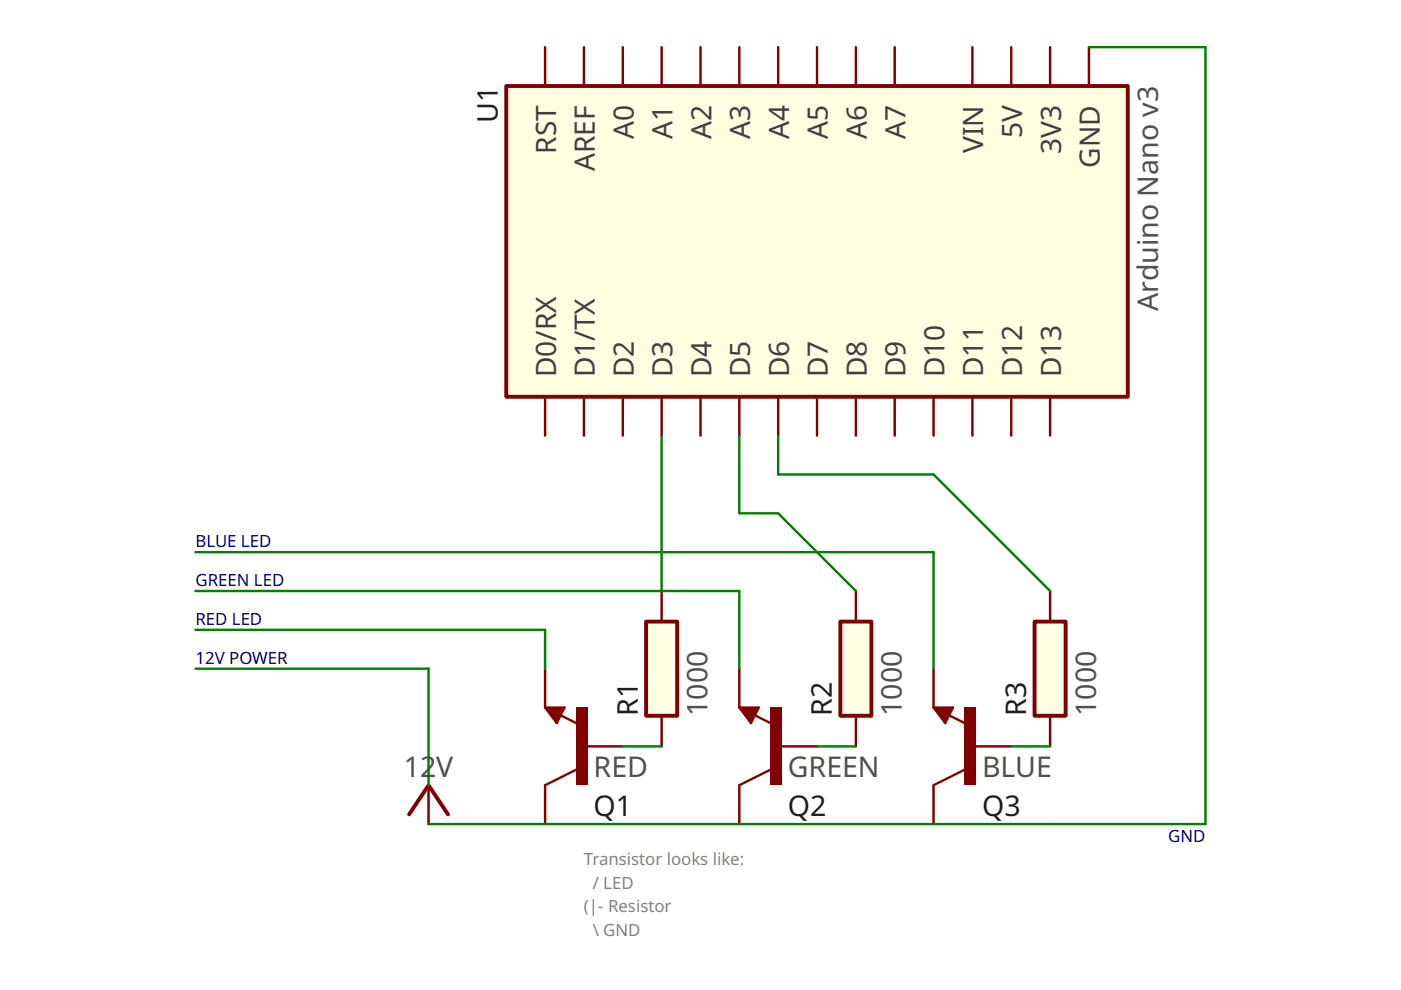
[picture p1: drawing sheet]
<svg xmlns="http://www.w3.org/2000/svg" width="297mm" height="210mm" viewBox="0 0 297 210" stroke-linecap="round" stroke-linejoin="round" font-family="sans-serif">
<g fill="#ffffe1" stroke="#800000" stroke-width=".49">
<path d="M115.6 166.5l6.6-3.3z"/>
<path d="M115.6 150l2.4 3.3z"/>
<path d="M115.6 150h4.1z"/>
<path d="M119.7 150l-1.7 3.3z"/>
<path d="M118.8 151.6l4 2z"/>
</g>
<g fill="#ffffe1" stroke="#800000" stroke-width=".82">
<path d="M116.4 150.4h2.5z"/>
<path d="M116.4 150.4l1.6 2.1z"/>
<path d="M118.9 150.8l-.9 1.7z"/>
<path d="M117.6 150.8h1.3z"/>
<path d="M117.6 150.8l.4 .9z"/>
</g>
<path d="M122.2 150h2.4v16.5h-2.4z" fill-rule="evenodd" fill="#800000"/>
<path d="M115.6 141.8v8.2M123.8 158.3h8.2M115.6 166.5v8.2" fill="none" stroke="#800000" stroke-width=".51"/>
<path d="M219.3 131.8h6.6v20h-6.6z" fill-rule="evenodd" fill="#ffffe1" stroke="#800000" stroke-width=".82"/>
<path d="M222.6 125.3v6.5M222.6 151.8v6.5" fill="none" stroke="#800000" stroke-width=".51"/>
<path d="M178.2 131.8h6.6v20h-6.6z" fill-rule="evenodd" fill="#ffffe1" stroke="#800000" stroke-width=".82"/>
<path d="M181.5 125.3v6.5M181.5 151.8v6.5" fill="none" stroke="#800000" stroke-width=".51"/>
<g fill="#ffffe1" stroke="#800000" stroke-width=".49">
<path d="M156.8 166.5l6.5-3.3z"/>
<path d="M156.8 150l2.4 3.3z"/>
<path d="M156.8 150h4.1z"/>
<path d="M160.9 150l-1.7 3.3z"/>
<path d="M160 151.6l4 2z"/>
</g>
<g fill="#ffffe1" stroke="#800000" stroke-width=".82">
<path d="M157.6 150.4h2.4z"/>
<path d="M157.6 150.4l1.6 2.1z"/>
<path d="M160 150.8l-.8 1.7z"/>
<path d="M158.8 150.8h1.2z"/>
<path d="M158.8 150.8l.4 .9z"/>
</g>
<path d="M163.3 150h2.5v16.5h-2.5z" fill-rule="evenodd" fill="#800000"/>
<path d="M156.8 141.8v8.2M165 158.3h8.2M156.8 166.5v8.2" fill="none" stroke="#800000" stroke-width=".51"/>
<g fill="#ffffe1" stroke="#800000" stroke-width=".49">
<path d="M197.9 166.5l6.6-3.3z"/>
<path d="M197.9 150l2.5 3.3z"/>
<path d="M197.9 150h4.2z"/>
<path d="M202.1 150l-1.7 3.3z"/>
<path d="M201.2 151.6l4 2z"/>
</g>
<g fill="#ffffe1" stroke="#800000" stroke-width=".82">
<path d="M198.8 150.4h2.4z"/>
<path d="M198.8 150.4l1.6 2.1z"/>
<path d="M201.2 150.8l-.8 1.7z"/>
<path d="M200 150.8h1.2z"/>
<path d="M200 150.8l.4 .9z"/>
</g>
<path d="M204.5 150h2.5v16.5h-2.5z" fill-rule="evenodd" fill="#800000"/>
<path d="M197.9 141.8v8.2M206.2 158.3h8.2M90.9 166.5v8.2M197.9 166.5v8.2" fill="none" stroke="#800000" stroke-width=".51"/>
<path d="M86.7 172.7l4.2-6.2 4.1 6.2" fill="none" stroke="#800000" stroke-width=".82"/>
<path d="M107.3 18.2h131.8v65.9h-131.8z" fill-rule="evenodd" fill="#ffffe1" stroke="#800000" stroke-width=".82"/>
<g fill="none" stroke="#800000" stroke-width=".51">
<path d="M115.6 10v8.2M123.8 10v8.2M132 10v8.2M140.3 10v8.2M148.5 10v8.2M156.8 10v8.2M165 10v8.2M173.2 10v8.2M181.5 10v8.2M189.7 10v8.2M206.2 10v8.2M214.4 10v8.2"/>
<path d="M222.6 10v8.2M230.9 10v8.2M115.6 84.1v8.3M123.8 84.1v8.3M132 84.1v8.3M140.3 84.1v8.3M148.5 84.1v8.3M156.8 84.1v8.3M165 84.1v8.3M173.2 84.1v8.3M181.5 84.1v8.3M189.7 84.1v8.3"/>
<path d="M197.9 84.1v8.3M206.2 84.1v8.3M214.4 84.1v8.3M222.6 84.1v8.3"/>
</g>
<path d="M137 131.8h6.6v20h-6.6z" fill-rule="evenodd" fill="#ffffe1" stroke="#800000" stroke-width=".82"/>
<path d="M140.3 125.3v6.5M140.3 151.8v6.5" fill="none" stroke="#800000" stroke-width=".51"/>
<path d="M230.9 10h24.7v164.7h-164.7M140.3 92.4v32.9M156.8 92.4v16.4h8.2l16.5 16.5M165 92.4v8.2h32.9l24.7 24.7M41.4 117.1h156.5v24.7M41.4 125.3h115.4v16.5M41.4 133.5h74.2v8.3M41.4 141.8h49.5v24.7M132 158.3h8.3M173.2 158.3h8.3M214.4 158.3h8.2" fill="none" stroke="#008000" stroke-width=".51"/>
<g font-size="6.1" fill="#202020">
<text x="105.6" y="26.1" transform="rotate(-90 105.6 26.1)">U1</text>
<text x="135.2" y="151.8" transform="rotate(-90 135.2 151.8)">R1</text>
<text x="176.4" y="151.8" transform="rotate(-90 176.4 151.8)">R2</text>
<text x="217.6" y="151.8" transform="rotate(-90 217.6 151.8)">R3</text>
<text x="125.9" y="173">Q1</text>
<text x="167" y="173">Q2</text>
<text x="208.2" y="173">Q3</text>
</g>
<g font-size="6.1" fill="#505050">
<text x="245.6" y="65.9" transform="rotate(-90 245.6 65.9)">Arduino Nano v3</text>
<text x="150" y="151.8" transform="rotate(-90 150 151.8)">1000</text>
<text x="191.2" y="151.8" transform="rotate(-90 191.2 151.8)">1000</text>
<text x="232.4" y="151.8" transform="rotate(-90 232.4 151.8)">1000</text>
<text x="85.6" y="164.7">12</text>
<text x="92.5" y="164.7">V</text>
<text x="125.9" y="164.7">RED</text>
<text x="167" y="164.7">GREEN</text>
<text x="208.2" y="164.7">BLUE</text>
</g>
<g font-size="6" fill="#404040">
<text x="134.4" y="29.6" transform="rotate(-90 134.4 29.6)">A0</text>
<text x="142.6" y="29.6" transform="rotate(-90 142.6 29.6)">A1</text>
<text x="150.8" y="29.6" transform="rotate(-90 150.8 29.6)">A2</text>
<text x="159.1" y="29.6" transform="rotate(-90 159.1 29.6)">A3</text>
<text x="167.3" y="29.6" transform="rotate(-90 167.3 29.6)">A4</text>
<text x="175.5" y="29.6" transform="rotate(-90 175.5 29.6)">A5</text>
<text x="183.8" y="29.6" transform="rotate(-90 183.8 29.6)">A6</text>
<text x="192" y="29.6" transform="rotate(-90 192 29.6)">A7</text>
<text x="216.7" y="29.3" transform="rotate(-90 216.7 29.3)">5V</text>
<text x="117.9" y="32.6" transform="rotate(-90 117.9 32.6)">RST</text>
<text x="208.5" y="32.5" transform="rotate(-90 208.5 32.5)">VIN</text>
<text x="225" y="32.7" transform="rotate(-90 225 32.7)">3V3</text>
<text x="233.2" y="35.5" transform="rotate(-90 233.2 35.5)">GND</text>
<text x="126.1" y="36.2" transform="rotate(-90 126.1 36.2)">AREF</text>
<text x="117.9" y="80" transform="rotate(-90 117.9 80)">D0/RX</text>
<text x="126.1" y="80" transform="rotate(-90 126.1 80)">D1/TX</text>
<text x="134.4" y="80" transform="rotate(-90 134.4 80)">D2</text>
<text x="142.6" y="80" transform="rotate(-90 142.6 80)">D3</text>
<text x="150.8" y="80" transform="rotate(-90 150.8 80)">D4</text>
<text x="159.1" y="80" transform="rotate(-90 159.1 80)">D5</text>
<text x="167.3" y="80" transform="rotate(-90 167.3 80)">D6</text>
<text x="175.5" y="80" transform="rotate(-90 175.5 80)">D7</text>
<text x="183.8" y="80" transform="rotate(-90 183.8 80)">D8</text>
<text x="192" y="80" transform="rotate(-90 192 80)">D9</text>
<text x="200.2" y="80" transform="rotate(-90 200.2 80)">D10</text>
<text x="208.5" y="80" transform="rotate(-90 208.5 80)">D11</text>
<text x="216.7" y="80" transform="rotate(-90 216.7 80)">D12</text>
<text x="225" y="80" transform="rotate(-90 225 80)">D13</text>
</g>
<g font-size="3.6" fill="#000080">
<text x="41.4" y="116">BLUE LED</text>
<text x="41.4" y="124.3">GREEN LED</text>
<text x="41.4" y="132.5">RED LED</text>
<text x="41.4" y="140.7">12V POWER</text>
<text x="247.7" y="178.5">GND</text>
</g>
<g font-size="3.6" fill="#808080">
<text x="123.8" y="183.4">Transistor looks like:</text>
<text x="125.7" y="188.4">/ LED</text>
<text x="123.8" y="193.4">(|- Resistor</text>
<text x="125.7" y="198.4">\ GND</text>
</g>
</svg>
